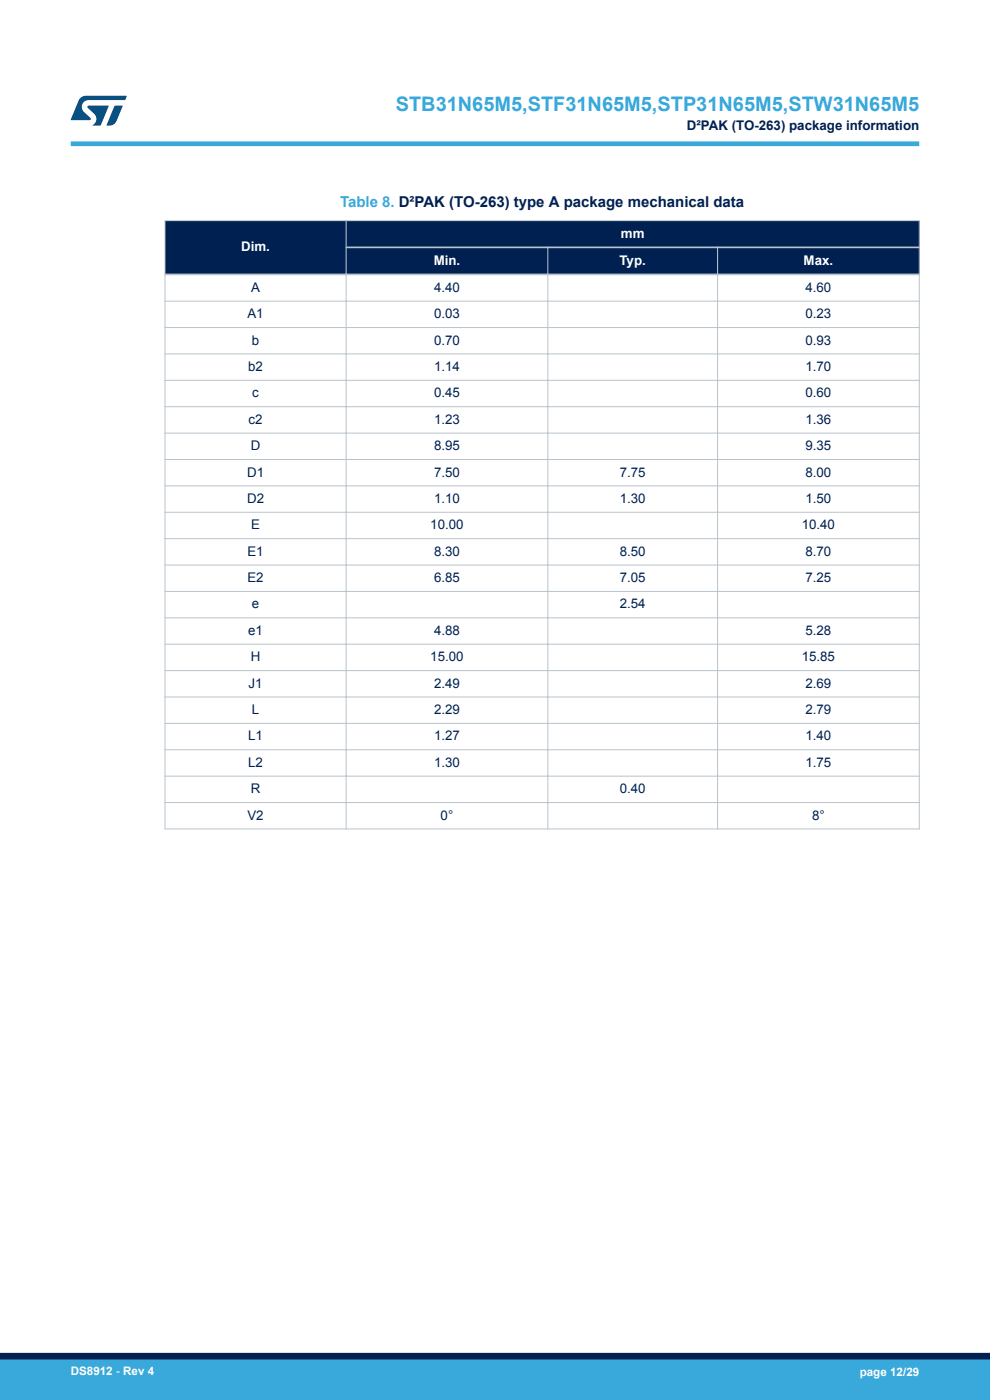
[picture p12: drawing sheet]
<svg xmlns="http://www.w3.org/2000/svg" width="210mm" height="297mm" viewBox="0 0 210 297" stroke-linecap="round" stroke-linejoin="round" font-family="sans-serif">
<g fill="#002052">
<path d="M35 46.8h160v11.4h-160z" fill-rule="evenodd"/>
<path d="M35 46.8h160v5.7h-160z" fill-rule="evenodd"/>
<path d="M35 52.5h160v5.7h-160z" fill-rule="evenodd"/>
<path d="M35.1 46.9h38.2v11.1h-38.2z" fill-rule="evenodd"/>
</g>
<g fill="none" stroke="#b9c4ca" stroke-width=".21">
<path d="M34.9 46.8h160.2M35 46.7v129.3M73.4 46.7v129.3M116.2 52.3v123.7M152.2 52.3v123.7M195 46.7v129.3M34.9 63.9h160.2M34.9 69.5h160.2M34.9 75.1h160.2M34.9 80.7h160.2M34.9 86.3h160.2M34.9 91.9h160.2"/>
<path d="M34.9 97.5h160.2M34.9 103.1h160.2M34.9 108.7h160.2M34.9 114.3h160.2M34.9 119.9h160.2M34.9 125.5h160.2M34.9 131.1h160.2M34.9 136.7h160.2M34.9 142.3h160.2M34.9 147.9h160.2M34.9 153.5h160.2M34.9 159.1h160.2"/>
<path d="M34.9 164.7h160.2M34.9 170.3h160.2M34.9 175.9h160.2"/>
</g>
<path d="M73.3 52.5h121.8M195.1 58.2h-160.2" fill="none" stroke="#b9c4ca" stroke-width=".35"/>
<path d="M15 30.5h180" fill="none" stroke="#39a9dc" stroke-width="1"/>
<g fill="#005288">
<path d="M17.1 20.7l1.1-.4 8.7 .1-.4 .8h-7.6a1.45 1.45 0 0 0-1.4 .9 1.45 1.45 0 0 0 .2 1.6l1.5 1.3v.4l-4.2 .1 1.7-4.2z"/>
<path d="M24.3 22.4l1.7 .1-1.3 3.2a1.6 1.6 0 0 1-1.5 .9l-.6-.1z"/>
<path d="M18.6 22.5h4.5l-1.8 4.1h-1.7a1.54 1.54 0 0 0 .4-2.4l-1.4-1.3z"/>
</g>
<g fill="#39a9dc">
<path d="M0 288.4h210v8.6h-210z" fill-rule="evenodd"/>
<path d="M-.1 288.4h210.2v4.4h-210.2z" fill-rule="evenodd"/>
</g>
<path d="M0 287.7h210" fill="none" stroke="#002052" stroke-width="1.4"/>
<text font-size="4.2" fill="#39a9dc" x="84" y="23.5">STB31N65M5,STF31N65M5,STP31N65M5,STW31N65M5</text>
<text font-size="3.2" fill="#39a9dc" x="72.1" y="43.8">Table 8. D²PAK (TO-263) type A package mechanical data</text>
<g font-size="2.8" fill="#002052">
<text x="145.7" y="27.5">D²PAK (TO-263) package information</text>
<text x="53.3" y="61.9">A</text>
<text x="92.1" y="61.9">4.40</text>
<text x="170.9" y="61.9">4.60</text>
<text x="52.5" y="67.5">A1</text>
<text x="92.1" y="67.5">0.03</text>
<text x="170.9" y="67.5">0.23</text>
<text x="53.4" y="73.1">b</text>
<text x="92.1" y="73.1">0.70</text>
<text x="170.9" y="73.1">0.93</text>
<text x="52.6" y="78.7">b2</text>
<text x="92.1" y="78.7">1.14</text>
<text x="170.9" y="78.7">1.70</text>
<text x="52.7" y="89.9">c2</text>
<text x="53.5" y="84.3">c</text>
<text x="92.1" y="84.3">0.45</text>
<text x="92.1" y="89.9">1.23</text>
<text x="170.9" y="84.3">0.60</text>
<text x="170.9" y="89.9">1.36</text>
<text x="53.2" y="95.5">D</text>
<text x="92.1" y="95.5">8.95</text>
<text x="170.9" y="95.5">9.35</text>
<text x="52.4" y="101.1">D1</text>
<text x="92.1" y="101.1">7.50</text>
<text x="131.5" y="101.1">7.75</text>
<text x="170.9" y="101.1">8.00</text>
<text x="52.4" y="106.7">D2</text>
<text x="92.1" y="106.7">1.10</text>
<text x="131.5" y="106.7">1.30</text>
<text x="170.9" y="106.7">1.50</text>
<text x="53.3" y="112.3">E</text>
<text x="91.3" y="112.3">10.00</text>
<text x="170.1" y="112.3">10.40</text>
<text x="52.5" y="117.9">E1</text>
<text x="92.1" y="117.9">8.30</text>
<text x="131.5" y="117.9">8.50</text>
<text x="170.9" y="117.9">8.70</text>
<text x="52.5" y="123.5">E2</text>
<text x="92.1" y="123.5">6.85</text>
<text x="131.5" y="123.5">7.05</text>
<text x="170.9" y="123.5">7.25</text>
<text x="53.4" y="129.1">e</text>
<text x="131.5" y="129.1">2.54</text>
<text x="52.6" y="134.7">e1</text>
<text x="92.1" y="134.7">4.88</text>
<text x="170.9" y="134.7">5.28</text>
<text x="53.2" y="140.3">H</text>
<text x="91.3" y="140.3">15.00</text>
<text x="170.1" y="140.3">15.85</text>
<text x="52.7" y="145.9">J1</text>
<text x="92.1" y="145.9">2.49</text>
<text x="170.9" y="145.9">2.69</text>
<text x="53.4" y="151.5">L</text>
<text x="92.1" y="151.5">2.29</text>
<text x="170.9" y="151.5">2.79</text>
<text x="52.6" y="157.1">L1</text>
<text x="92.1" y="157.1">1.27</text>
<text x="170.9" y="157.1">1.40</text>
<text x="52.6" y="162.7">L2</text>
<text x="92.1" y="162.7">1.30</text>
<text x="170.9" y="162.7">1.75</text>
<text x="52.5" y="173.9">V2</text>
<text x="53.2" y="168.3">R</text>
<text x="93.5" y="173.9">0°</text>
<text x="131.5" y="168.3">0.40</text>
<text x="172.3" y="173.9">8°</text>
</g>
<g font-size="2.8" fill="#fff">
<text x="51.2" y="53.3">Dim.</text>
<text x="131.7" y="50.4">mm</text>
<text x="92" y="56.2">Min.</text>
<text x="131.4" y="56.2">Typ.</text>
<text x="170.5" y="56.2">Max.</text>
</g>
<g font-size="2.5" fill="#fff">
<text x="15" y="291.6">DS8912 - Rev 4</text>
<text x="182.4" y="291.9">page 12/29</text>
</g>
</svg>
